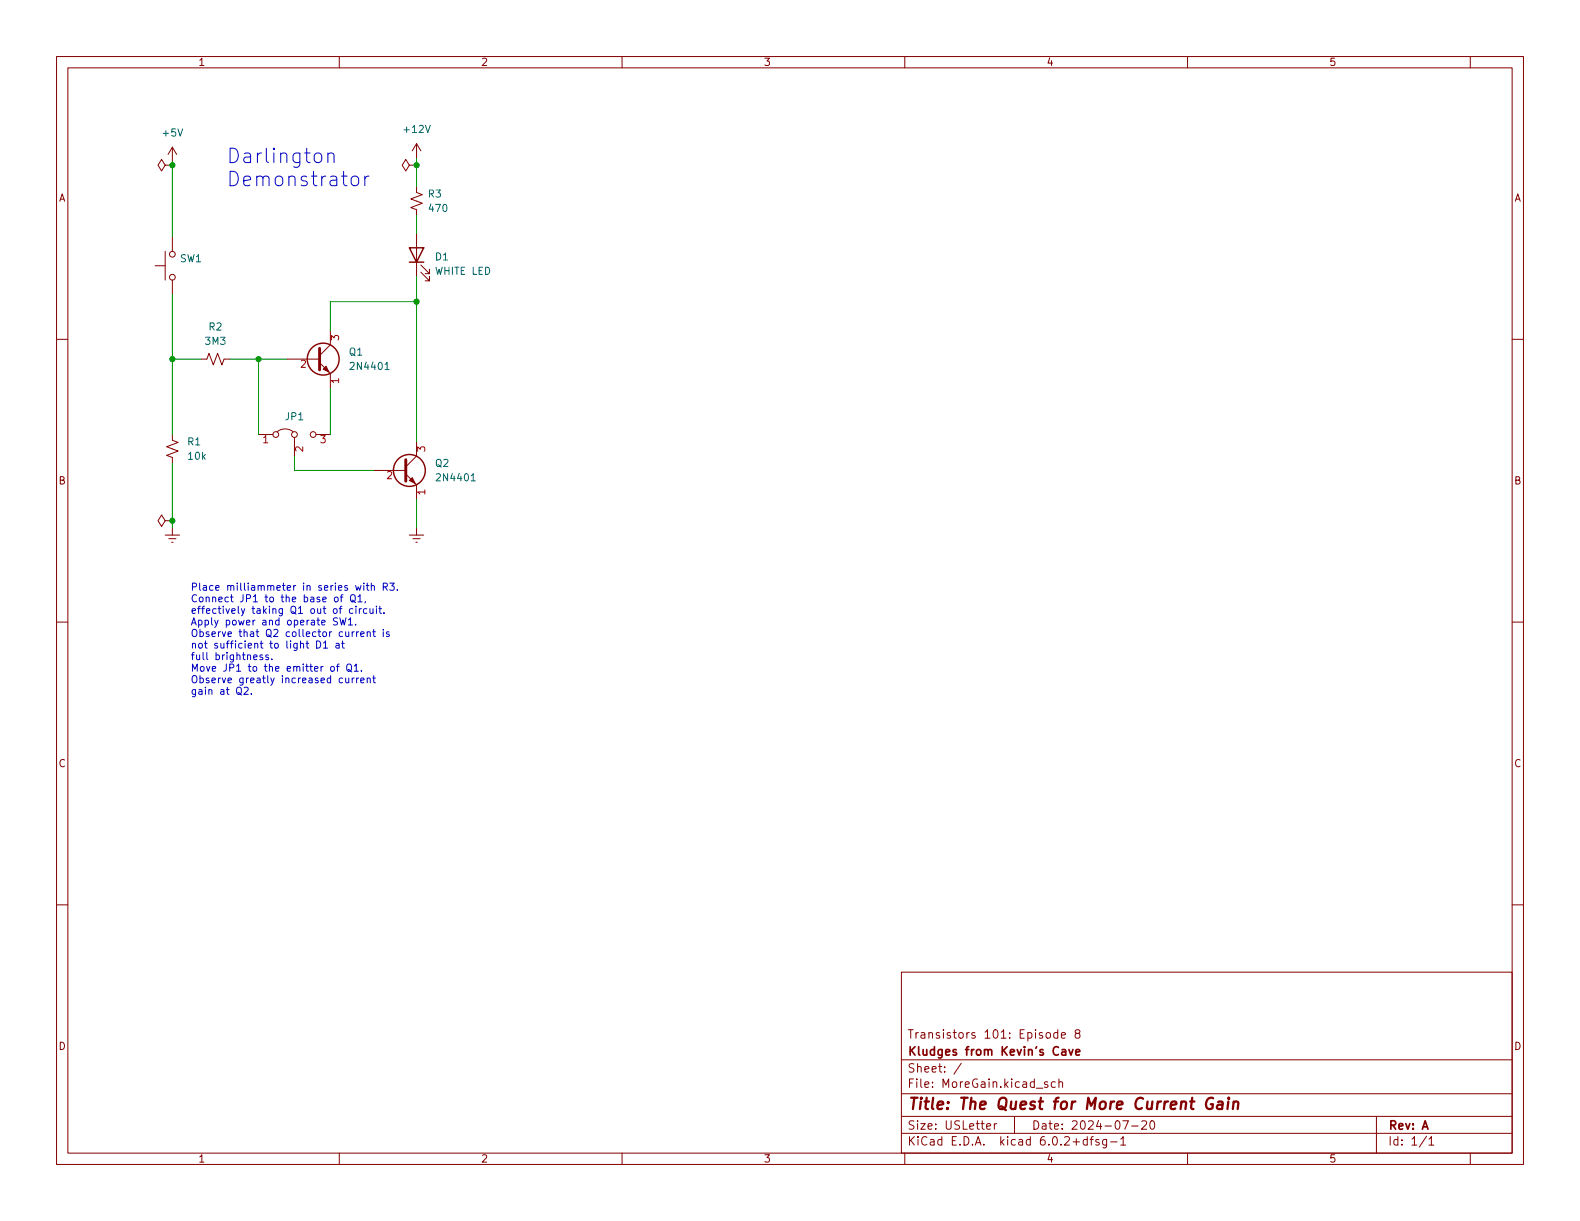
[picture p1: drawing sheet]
<svg xmlns="http://www.w3.org/2000/svg" width="279mm" height="216mm" viewBox="0 0 279 216" stroke-linecap="round" stroke-linejoin="round" font-family="sans-serif">
<g fill="none" stroke="#840000" stroke-width=".18">
<path d="M10 10h259.4v195.9h-259.4zM12 12h255.4v191.9h-255.4zM60 10v2M110 10v2M160 10v2M210 10v2M260 10v2M29.2 29.2l-.6-1-.7 1 .7 1 .6-1h1.3M30.5 29.2h.1M30.5 26v2.6M30.5 26l-.8 1.3M30.5 26l.7 1.3"/>
<path d="M72.4 29.2l-.6-1-.7 1 .7 1 .6-1h1.3M73.7 29.2h.1M73.7 33v1l1 .4-2.1 .8 2.1 .7-2.1 .8 1.1 .4v1M73.7 25.4v2.5M73.7 25.4l-.8 1.3M73.7 25.4l.7 1.3M10 60h2M27.4 47h1.8M29.2 44.5v5M30.5 41.9v2.6M30.5 49.5v2.6M58.4 58.4v2.6l-1.9 1.9"/>
<path d="M73.7 41.3v7.6M74.4 48.1l1.5 1.6v-.8v.8h-.7M74.4 46.9l1.5 1.5v-.8v.8h-.7M267.4 60h2M30.5 76.8v1.1l1 .3-2 .8 2 .8-2 .7 1 .4v1M35.6 63.5h1l.4-1 .7 2 .8-2 .7 2 .4-1h1M45.7 76.8h2.6M49 76.3a2.26 2.26 0 0 1 2.8 0M50.8 63.5h5.7M52.1 77.3v3.3M55.9 76.8h2.5M56.5 64.1l1.9 1.9v2.6"/>
<path d="M73.7 78.1v2.5l-1.9 2M29.2 92.1l-.6-1-.7 1 .7 1 .6-1h1.3M29.2 94.6h2.5M29.8 95.3h1.3M30.4 95.9h.2M30.5 92.1h.1M30.5 93.3v1.3M66 83.2h5.8M71.8 83.8l1.9 1.9v2.6M72.4 94.6h2.5M73 95.3h1.3M73.5 95.9h.3"/>
<path d="M73.7 93.3v1.3M10 110h2M267.4 110h2M10 160h2M267.4 160h2M159.4 171.9h108v32h-108zM159.4 197.4h108M159.4 193.4h108M159.4 187.4h108M170 188l-1.3 1.9M174.5 199.2l.7-.2-.1-.3h-.4l-.2 .2v.7h.6M175.8 198.7v1"/>
<path d="M176.3 198.7h-.3l-.2 .3M179.4 197.4v3M185.3 191.4l-.4-.1-.2 .2 .1 .2 .5 .2v.3h-.6M186.6 191.4l-.4-.1-.3 .3v.4l.1 .2h.6M187 182.6h-.4l-.3 .3v.4l.2 .2h.5M187 182.1v1.5M187.3 191.4l.2-.1 .3 .1 .1 .9M187.3 190.8v1.5M187.7 183.1l.7-.2-.1-.3h-.4l-.2 .2 .1 .7h.5M190.4 182.7l-.3-.3 .1-.2 .2-.1 .4 .1 .2 .2-.1 .2-.6 .2-.2 .2 .1 .4 .2 .2 .4-.1 .2-.2v-.3l-.3-.3M198.5 198.2h1l-.6 1.5M200.1 199.1h1.2"/>
<path d="M201.9 198.3l.6-.1 .2 .1 .1 .3-1 1.1h1M203.5 198.3l.2-.1a.81 .81 0 0 1 .6 .6 .81 .81 0 0 1-.3 .8l-.2 .1a.81 .81 0 0 1-.3-1.4zM243.4 197.4v6.5M60 203.9v2M110 203.9v2M159.4 200.4h108M160 203.9v2M192.3 201.5h-.5l-.3 .3v.4l.2 .2h.6M192.3 201v1.5M192.8 201.5h.5M193.3 201l-.3 .2v1.3M194.3 201.5h-.3l-.2 .2v.2l.5 .1v.4h-.5"/>
<path d="M195.7 201.5v1.2l-.3 .3-.4-.1M195.7 201.5h-.4l-.3 .3v.4l.1 .2h.6M196.4 201.9h1.1M198.2 201.4l.4-.4v1.5M198.2 202.5h.8M210 203.9v2M252.3 200.9l-1.3 1.9M252.7 201.4l.4-.4v1.5M252.7 202.5h.8M260 203.9v2"/>
<circle cx="30.5" cy="49" r=".51"/>
<circle cx="30.5" cy="45" r=".51"/>
<circle cx="48.8" cy="76.8" r=".51"/>
<circle cx="52.1" cy="76.8" r=".51"/>
<circle cx="55.4" cy="76.8" r=".51"/>
</g>
<path d="M214.5 194.2a1.02 1.02 0 0 0-1.2 .6 1.02 1.02 0 0 0 .5 1.3l.6-.2 .1-.7h-.4M215.4 194.9l.2-.1 .6 .1-.1 1.2M216.2 195.2l-.7 .1a.4 .4 0 0 0-.3 .4 .4 .4 0 0 0 .2 .4l.7-.1M217.2 194.8l-.1 1.3M217.3 194.1l-.1 .1 .1 .1 .1-.1-.1-.1v.2M218.1 195a.49 .49 0 0 1 .9 .1l-.1 1M218.2 194.8l-.2 1.3" fill="none" stroke="#840000" stroke-width=".4"/>
<path d="M187.8 185.7h.6l.1 .9M188.5 185.9l-.5 .1a.29 .29 0 0 0-.3 .3 .29 .29 0 0 0 .3 .3l.5-.1M189 185.6l.4 1 .3-1M190.2 186.1l.8-.2-.1-.2-.4-.1-.3 .2 .1 .7h.6" fill="none" stroke="#840000" stroke-width=".3"/>
<path d="M56.5 61.6v3.8M71.8 81.3v3.8" fill="none" stroke="#840000" stroke-width=".51"/>
<g fill="#840000" stroke="#840000" stroke-width=".18">
<path d="M57.7 64.8l.5 1-1.1-.5z"/>
<path d="M72.4 85l.5-.5 .5 1z"/>
</g>
<g fill="none" stroke="#840000" stroke-width=".25">
<path d="M72.4 43.8h2.5l-1.2 2.6zM72.4 46.4h2.5"/>
<circle cx="57.1" cy="63.5" r="2.82"/>
<circle cx="72.4" cy="83.2" r="2.82"/>
</g>
<path d="M68.1 65.3h.7M83.3 85h.8" fill="none" stroke="#006464" stroke-width=".18"/>
<g fill="none" stroke="#0000c2" stroke-width=".18">
<path d="M58 27.3a.63 .63 0 0 1 1.1 .1v1.3M58 27.1v1.6M62.3 31.3a.69 .69 0 0 1 1.1 .3v.8a.69 .69 0 0 1-.6 .5 .69 .69 0 0 1-.7-.5v-.8zM64.5 31.1v1.7M65.2 31.1a.65 .65 0 0 0-.7 .5M46.4 115.9l-.3-.1-.2 .2 .1 .2 .4 .1v.3h-.5M47.5 115.9l-.3-.1-.2 .2v.2l.5 .1v.3h-.5M48.1 116.5v.1M54.1 113.8h.5M54.3 113.3v1.1l.3 .2M56 113.3a.64 .64 0 0 1 .7 .7 .64 .64 0 0 1-.7 .6zM57.2 113.7l.4-.4v1.3"/>
<path d="M57.2 114.6h.7M58.6 117.9l.3-.1 .2 .3v.3l-.2 .3-.3-.1-.1-.2zM59.3 105.6h.3l.2 .2v.4l-.2 .2h-.3l-.2-.2zM59.4 113.8h.5l.1 .8M59.5 117.8h.5M59.7 109.3l-.5-.1-.3 .3 .2 .3 .5 .2v.4l-.2 .1h-.5M60 114.1h-.4l-.2 .2 .2 .3 .4-.1M60 117.4l-.3 .2v1.1M60.1 109.2l.3 1.3 .2-.9 .3 .9 .3-1.3M60.2 105.6h.4M60.4 113.8h.5M60.6 113.3v1.1l.3 .2"/>
<path d="M60.6 105.2l-.3 .1v1.1M61.1 119.9l.1 .8h.3l.2-.1M61.5 117.5l.1-.1a.43 .43 0 0 1 .6 .4v.5a.42 .42 0 0 1-.5 .4 .42 .42 0 0 1-.4-.4v-.5zM61.6 118.4l.6 .4M61.6 109.6l.4-.4v1.3M61.6 110.5h.7M61.7 119.9v.8M62 105.3l.3-.1a.43 .43 0 0 1 .5 .4v.4a.42 .42 0 0 1-.4 .4 .42 .42 0 0 1-.4-.4zM62.2 106.1l.7 .4M62.3 111.7v.9M62.3 119.9v.8M62.4 107.7l-.4-.1-.2 .3 .1 .5h.5"/>
<path d="M62.6 111.7l-.3 .3M62.6 117.8l.4-.4v1.3M62.6 119.9l-.3 .2M62.6 118.7h.8M62.9 103.5l.2 .9 .3-.6 .2 .6 .2-.9M62.9 110.4v.1M62.9 107.2v.1M62.9 107.6v.9M63.1 111.7v.9M63.1 119.9v.8M63.3 105.5l.4-.3v1.2M63.3 106.4h.7"/>
<path d="M63.4 111.7l-.3 .3M63.4 119.9l-.3 .2M63.5 107.6v.9M63.8 112.1l.6-.1-.1-.2-.3-.1-.2 .2v.6h.5M63.9 107.6l-.4 .3M63.9 118.6v.1M64.3 103.1v.1M64.3 103.5v.9M64.6 106.4l-.1 .2M64.8 103.5h.4M64.9 107.7l-.4-.1-.2 .3 .1 .5h.5M64.9 103.1v1.1l.3 .2"/>
<path d="M64.9 111.8l.2-.1 .3 .1 .1 .8M64.9 111.7v.9M64.9 119.9v.8M65.4 107.6l.1 .8 .3 .1 .2-.2M65.7 103.7l.1-.2 .3 .1 .1 .8M65.7 103.1v1.3M65.9 111.7h.5M65.9 119.9h.5M66 107.6v.9M66.1 111.3v1.1l.3 .2M66.1 119.5v1.1l.3 .1M66.6 107.2v.1"/>
<path d="M66.6 107.6v.9M67 107.6h.5M67.2 107.2v1.1l.3 .2M67.8 103.8l.6-.1 .1-.2-.1-.3-.6-.1v1.3M67.8 111.3v.1M67.8 111.7v.9M67.9 108.3v.2M68.1 103.8l.4 .6M68.8 111.8l-.3-.1-.2 .2 .1 .2 .4 .1v.3h-.5M68.9 103.1h.8l-.4 .5 .4 .1v.6l-.2 .1-.6-.1M70.3 104.3v.1M43.2 121.6l.4-.1 .3 .4-.8 .9h.8"/>
<path d="M44.4 122.7v.1M63.8 120.3l.6-.1-.1-.3h-.3l-.2 .2v.6h.5M64.9 120l.2-.1h.3l.1 .8"/>
</g>
<g fill="none" stroke="#009600" stroke-width=".18">
<path d="M30.5 28.6v13.3M73.7 27.9v5.1M73.7 38.1v3.2M30.5 52.1v24.7M73.7 53.3h-15.3v5.1M73.7 48.9v29.2M30.5 63.5h5.1M40.6 63.5h10.2M45.7 63.5v13.3M58.4 68.6v8.2M30.5 81.9v11.4M52.1 80.6v2.6h13.9"/>
<path d="M73.7 88.3v5"/>
</g>
<g fill="#009600" stroke="#009600" stroke-width=".18">
<circle cx="73.7" cy="29.2" r=".46"/>
<circle cx="30.5" cy="63.5" r=".46"/>
<circle cx="30.5" cy="29.2" r=".46"/>
<circle cx="73.7" cy="53.3" r=".46"/>
<circle cx="45.7" cy="63.5" r=".46"/>
<circle cx="30.5" cy="92.1" r=".46"/>
</g>
<g font-size="3.5" fill="#0000c2">
<text x="40" y="28.9">Darlington</text>
<text x="40" y="33">Demonstrator</text>
</g>
<text font-size="2.8" fill="#840000" x="160.4" y="196.2">Title: The Quest for More Current Gain</text>
<g font-size="2.1" fill="#840000">
<text x="160.4" y="183.6">Transistors 101: Episode 8</text>
<text x="160.4" y="189.7">Sheet: /</text>
<text x="160.4" y="186.7">Kludges from Kevin's Cave</text>
<text x="160.4" y="192.4">File: MoreGain.kicad_sch</text>
<text x="160.4" y="202.5">KiCad E.D.A. kicad 6.0.2+dfsg-1</text>
<text x="160.4" y="199.7">Size: USLetter</text>
<text x="182.4" y="199.7">Date: 2024-07-20</text>
<text x="245.4" y="199.7">Rev: A</text>
<text x="245.4" y="202.5">Id: 1/1</text>
</g>
<g font-size="1.8" fill="#840000">
<text x="35" y="11.6">1</text>
<text x="85" y="11.6">2</text>
<text x="135" y="11.6">3</text>
<text x="185" y="11.6">4</text>
<text x="235" y="11.6">5</text>
<text x="10.3" y="35.6">A</text>
<text x="267.7" y="35.6">A</text>
<text x="10.3" y="85.7">B</text>
<text x="267.7" y="85.7">B</text>
<text x="10.3" y="135.6">C</text>
<text x="267.7" y="135.6">C</text>
<text x="10.3" y="185.7">D</text>
<text x="267.7" y="185.7">D</text>
<text x="35" y="205.6">1</text>
<text x="85" y="205.6">2</text>
<text x="135" y="205.6">3</text>
<text x="185" y="205.6">4</text>
<text x="235" y="205.6">5</text>
</g>
<g font-size="1.8" fill="#006464">
<text x="71.6" y="23.5">+12V</text>
<text x="28.9" y="24.1">+5V</text>
<text x="75.8" y="34.9">R3</text>
<text x="76" y="37.5">470</text>
<text x="31.8" y="46.4">SW1</text>
<text x="77" y="46">D1</text>
<text x="77" y="48.6">WHITE LED</text>
<text x="37" y="58.4">R2</text>
<text x="36.4" y="61">3M3</text>
<text x="61.8" y="62.9">Q1</text>
<text x="62.3" y="65.4">2N4401</text>
<text x="50.5" y="74.3">JP1</text>
<text x="33.2" y="78.7">R1</text>
<text x="33.3" y="81.3">10k</text>
<text x="77" y="82.5">Q2</text>
<text x="77.5" y="85.1">2N4401</text>
</g>
<g font-size="1.8" fill="#a90000">
<text x="53.2" y="65">2</text>
<text x="59.9" y="60.2" transform="rotate(-90 59.9 60.2)">3</text>
<text x="59.9" y="67.8" transform="rotate(-90 59.9 67.8)">1</text>
<text x="46.5" y="78.4">1</text>
<text x="53.6" y="79.9" transform="rotate(-90 53.6 79.9)">2</text>
<text x="56.7" y="78.4">3</text>
<text x="75.2" y="79.9" transform="rotate(-90 75.2 79.9)">3</text>
<text x="68.4" y="84.7">2</text>
<text x="75.2" y="87.5" transform="rotate(-90 75.2 87.5)">1</text>
</g>
<g font-size="1.8" fill="#0000c2">
<text x="33.7" y="104.4">Place milliammeter in series with R3.</text>
<text x="33.7" y="106.5">Connect JP1 to the base of Q1,</text>
<text x="33.7" y="108.5">effectively taking Q1 out of circuit.</text>
<text x="33.7" y="110.6">Apply power and operate SW1.</text>
<text x="33.7" y="112.6">Observe that Q2 collector current is</text>
<text x="33.7" y="114.7">not sufficient to light D1 at</text>
<text x="33.7" y="116.7">full brightness.</text>
<text x="33.7" y="118.8">Move JP1 to the emitter of Q1.</text>
<text x="33.7" y="120.8">Observe greatly increased current</text>
<text x="33.7" y="122.8">gain at Q2.</text>
</g>
</svg>
